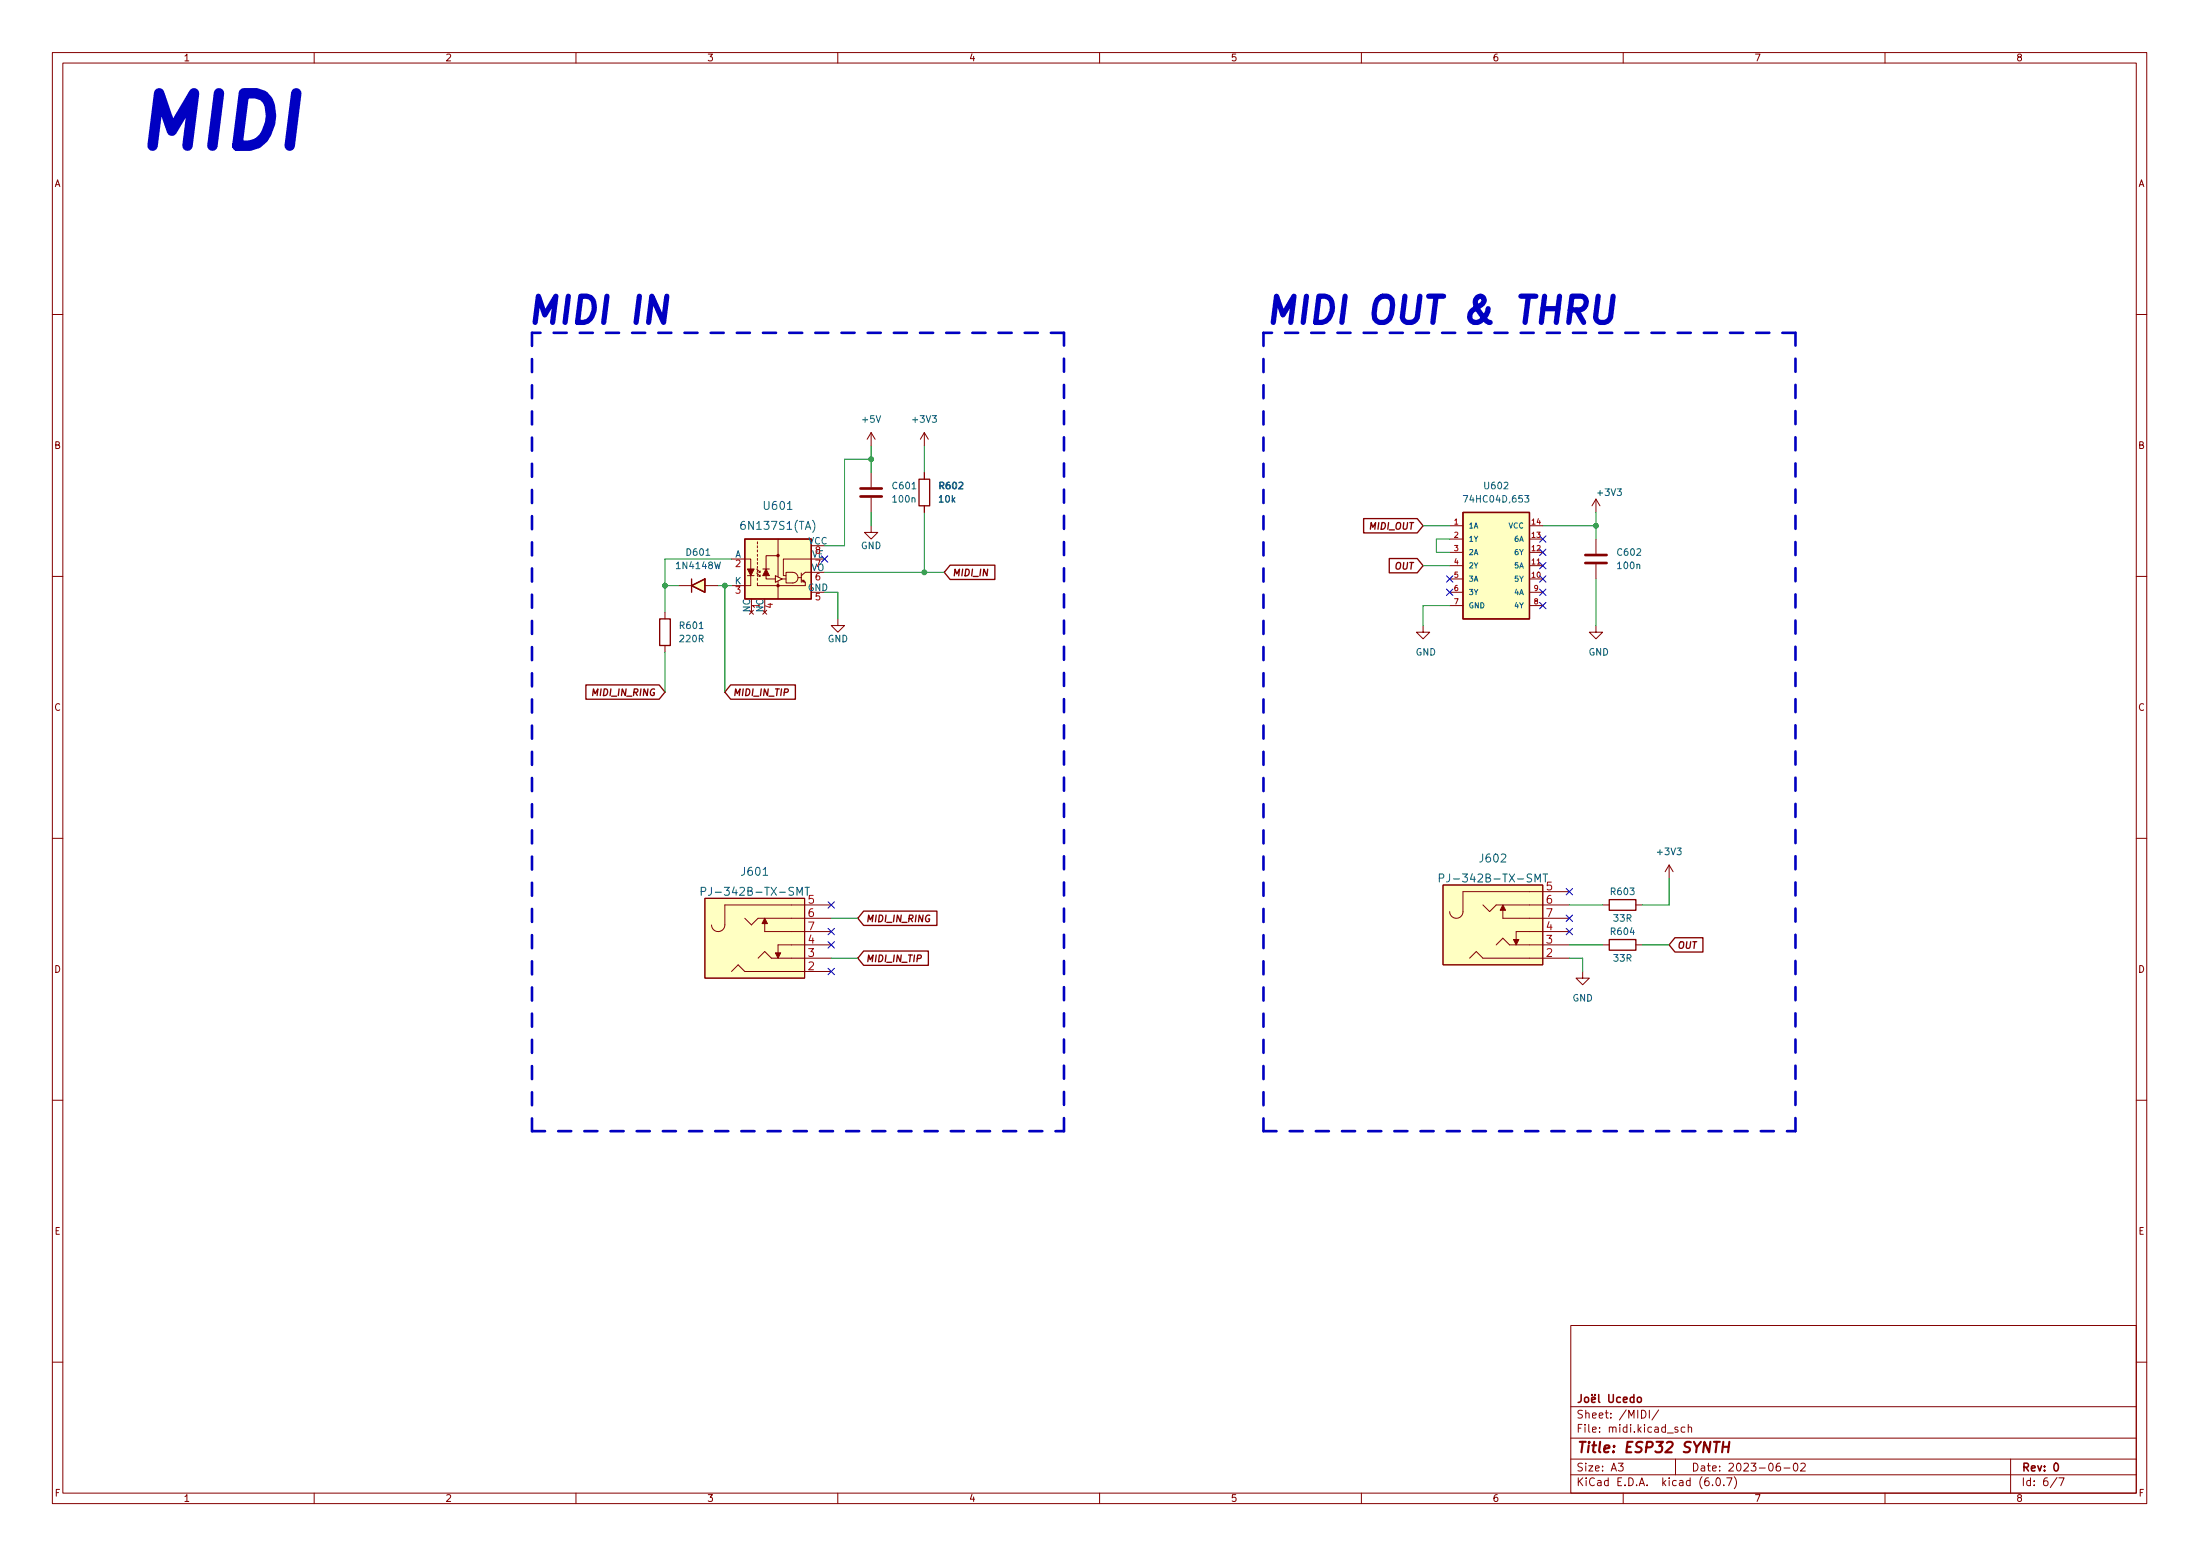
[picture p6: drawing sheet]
(kicad_sch (version 20211123) (generator eeschema)

 (paper "A3")

 (title_block
  (title "ESP32 SYNTH")
  (date "2023-06-02")
  (rev "0")
  (company "Joël Ucedo"))

 (lib_symbols
  (symbol "MY CAPACITOR LIBRARY:CC0603KRX7R9BB104" (pin_numbers hide) (pin_names (offset 0.254)) (in_bom yes) (on_board yes)
   (property "Reference" "C6" (id 0) (at -5.08 1.27 0) (effects (font (size 1.27 1.27)) (justify left)))
   (property "Value" "CC0603KRX7R9BB104" (id 1) (at -8.89 -1.27 0) (effects (font (size 1.27 1.27)) (justify left)))
   (property "Footprint" "" (id 2) (at 0.9652 -3.81 0) (effects (font (size 1.27 1.27)) hide))
   (property "Datasheet" "~" (id 3) (at 0 0 0) (effects (font (size 1.27 1.27)) hide))
   (symbol "CC0603KRX7R9BB104_0_1"
    (polyline (pts (xy -2.032 -0.762) (xy 2.032 -0.762)) (stroke (width 0.508) (type default) (color 0 0 0 0)) (fill (type none)))
    (polyline (pts (xy -2.032 0.762) (xy 2.032 0.762)) (stroke (width 0.508) (type default) (color 0 0 0 0)) (fill (type none))))
   (symbol "CC0603KRX7R9BB104_1_1"
    (pin passive line (at 0 3.81 270) (length 2.794) (name "~" (effects (font (size 1.27 1.27)))) (number "1" (effects (font (size 1.27 1.27)))))
    (pin passive line (at 0 -3.81 90) (length 2.794) (name "~" (effects (font (size 1.27 1.27)))) (number "2" (effects (font (size 1.27 1.27)))))))
  (symbol "MY DIODE LIBRARY:1N4148W" (pin_numbers hide) (pin_names (offset 1.016) hide) (in_bom yes) (on_board yes)
   (property "Reference" "D2" (id 0) (at 0 2.54 0) (effects (font (size 1.27 1.27))))
   (property "Value" "1N4148W" (id 1) (at 0 -2.54 0) (effects (font (size 1.27 1.27))))
   (property "Footprint" "Diode_SMD:D_SOD-123" (id 2) (at 0 -4.445 0) (effects (font (size 1.27 1.27)) hide))
   (property "Datasheet" "https://www.onsemi.com/pub/Collateral/MMSD914T1-D.PDF" (id 3) (at 3.81 -6.35 0) (effects (font (size 1.27 1.27)) hide))
   (symbol "1N4148W_0_1"
    (polyline (pts (xy -1.27 1.27) (xy -1.27 -1.27)) (stroke (width 0.254) (type default) (color 0 0 0 0)) (fill (type none)))
    (polyline (pts (xy 1.27 1.27) (xy 1.27 -1.27) (xy -1.27 0) (xy 1.27 1.27)) (stroke (width 0.254) (type default) (color 0 0 0 0)) (fill (type background))))
   (symbol "1N4148W_1_1"
    (pin passive line (at -3.81 0 0) (length 2.54) (name "K" (effects (font (size 1.27 1.27)))) (number "1" (effects (font (size 1.27 1.27)))))
    (pin passive line (at 3.81 0 180) (length 2.54) (name "A" (effects (font (size 1.27 1.27)))) (number "2" (effects (font (size 1.27 1.27)))))))
  (symbol "MY IC LIBRARY:74HC04D,653" (pin_names (offset 1.016)) (in_bom yes) (on_board yes)
   (property "Reference" "U4" (id 0) (at 0 15.24 0) (effects (font (size 1.27 1.27))))
   (property "Value" "74HC04D,653" (id 1) (at 0 12.7 0) (effects (font (size 1.27 1.27))))
   (property "Footprint" "SOIC127P600X175-14N" (id 2) (at 13.97 -13.97 0) (effects (font (size 1.27 1.27)) (justify bottom) hide))
   (property "Datasheet" "" (id 3) (at 0 3.81 0) (effects (font (size 1.27 1.27)) hide))
   (property "MPN" "74HC04D,653" (id 4) (at 7.62 11.43 0) (effects (font (size 1.27 1.27)) (justify bottom) hide))
   (property "OC_FARNELL" "-" (id 5) (at 0 0 0) (effects (font (size 1.27 1.27)) (justify bottom) hide))
   (property "OC_NEWARK" "78R6253" (id 6) (at 6.35 -11.43 0) (effects (font (size 1.27 1.27)) (justify bottom) hide))
   (property "SUPPLIER" "NXP" (id 7) (at 3.81 13.97 0) (effects (font (size 1.27 1.27)) (justify bottom) hide))
   (property "PACKAGE" "SOIC-14" (id 8) (at 6.35 -16.51 0) (effects (font (size 1.27 1.27)) (justify bottom) hide))
   (symbol "74HC04D,653_0_0"
    (rectangle (start -6.35 10.16) (end 6.35 -10.16) (stroke (width 0.254) (type default) (color 0 0 0 0)) (fill (type background)))
    (pin input line (at -8.89 7.62 0) (length 2.54) (name "1A" (effects (font (size 1.016 1.016)))) (number "1" (effects (font (size 1.016 1.016)))))
    (pin output line (at 8.89 -2.54 180) (length 2.54) (name "5Y" (effects (font (size 1.016 1.016)))) (number "10" (effects (font (size 1.016 1.016)))))
    (pin input line (at 8.89 0 180) (length 2.54) (name "5A" (effects (font (size 1.016 1.016)))) (number "11" (effects (font (size 1.016 1.016)))))
    (pin output line (at 8.89 2.54 180) (length 2.54) (name "6Y" (effects (font (size 1.016 1.016)))) (number "12" (effects (font (size 1.016 1.016)))))
    (pin input line (at 8.89 5.08 180) (length 2.54) (name "6A" (effects (font (size 1.016 1.016)))) (number "13" (effects (font (size 1.016 1.016)))))
    (pin power_in line (at 8.89 7.62 180) (length 2.54) (name "VCC" (effects (font (size 1.016 1.016)))) (number "14" (effects (font (size 1.016 1.016)))))
    (pin output line (at -8.89 5.08 0) (length 2.54) (name "1Y" (effects (font (size 1.016 1.016)))) (number "2" (effects (font (size 1.016 1.016)))))
    (pin input line (at -8.89 2.54 0) (length 2.54) (name "2A" (effects (font (size 1.016 1.016)))) (number "3" (effects (font (size 1.016 1.016)))))
    (pin output line (at -8.89 0 0) (length 2.54) (name "2Y" (effects (font (size 1.016 1.016)))) (number "4" (effects (font (size 1.016 1.016)))))
    (pin input line (at -8.89 -2.54 0) (length 2.54) (name "3A" (effects (font (size 1.016 1.016)))) (number "5" (effects (font (size 1.016 1.016)))))
    (pin output line (at -8.89 -5.08 0) (length 2.54) (name "3Y" (effects (font (size 1.016 1.016)))) (number "6" (effects (font (size 1.016 1.016)))))
    (pin passive line (at -8.89 -7.62 0) (length 2.54) (name "GND" (effects (font (size 1.016 1.016)))) (number "7" (effects (font (size 1.016 1.016)))))
    (pin output line (at 8.89 -7.62 180) (length 2.54) (name "4Y" (effects (font (size 1.016 1.016)))) (number "8" (effects (font (size 1.016 1.016)))))
    (pin input line (at 8.89 -5.08 180) (length 2.54) (name "4A" (effects (font (size 1.016 1.016)))) (number "9" (effects (font (size 1.016 1.016)))))))
  (symbol "MY OPTO IC LIBRARY:6N137S1(TA)" (pin_names (offset 0)) (in_bom yes) (on_board yes)
   (property "Reference" "U3" (id 0) (at 0 12.7 0) (effects (font (size 1.524 1.524))))
   (property "Value" "6N137S1(TA)" (id 1) (at 0 8.89 0) (effects (font (size 1.524 1.524))))
   (property "Footprint" "digikey-footprints:DIP-8_W7.62mm" (id 2) (at 10.16 3.81 0) (effects (font (size 1.524 1.524)) (justify left) hide))
   (property "Datasheet" "https://media.digikey.com/pdf/Data%20Sheets/Lite-On%20PDFs/6N137%20Series.pdf" (id 3) (at 5.08 7.62 0) (effects (font (size 1.524 1.524)) (justify left) hide))
   (property "Digi-Key_PN" "160-1791-ND" (id 4) (at 5.08 10.16 0) (effects (font (size 1.524 1.524)) (justify left) hide))
   (property "MPN" "6N137" (id 5) (at 5.08 12.7 0) (effects (font (size 1.524 1.524)) (justify left) hide))
   (property "Category" "Isolators" (id 6) (at 5.08 15.24 0) (effects (font (size 1.524 1.524)) (justify left) hide))
   (property "Family" "Optoisolators - Logic Output" (id 7) (at 5.08 17.78 0) (effects (font (size 1.524 1.524)) (justify left) hide))
   (property "DK_Datasheet_Link" "https://media.digikey.com/pdf/Data%20Sheets/Lite-On%20PDFs/6N137%20Series.pdf" (id 8) (at 5.08 20.32 0) (effects (font (size 1.524 1.524)) (justify left) hide))
   (property "DK_Detail_Page" "/product-detail/en/lite-on-inc/6N137/160-1791-ND/1969175" (id 9) (at 5.08 22.86 0) (effects (font (size 1.524 1.524)) (justify left) hide))
   (property "Description" "OPTOISO 5KV 1CH OPEN COLL 8DIP" (id 10) (at 5.08 25.4 0) (effects (font (size 1.524 1.524)) (justify left) hide))
   (property "Manufacturer" "Lite-On Inc." (id 11) (at 5.08 27.94 0) (effects (font (size 1.524 1.524)) (justify left) hide))
   (property "Status" "Active" (id 12) (at 5.08 30.48 0) (effects (font (size 1.524 1.524)) (justify left) hide))
   (symbol "6N137S1(TA)_0_1"
    (rectangle (start -6.35 6.35) (end 6.35 -5.08) (stroke (width 0.254) (type default) (color 0 0 0 0)) (fill (type background)))
    (polyline (pts (xy -5.842 -0.635) (xy -4.572 -0.635)) (stroke (width 0) (type default) (color 0 0 0 0)) (fill (type none)))
    (polyline (pts (xy -3.9421 5.0658) (xy -3.9421 4.6848)) (stroke (width 0) (type default) (color 0 0 0 0)) (fill (type none)))
    (polyline (pts (xy -3.9383 4.2804) (xy -3.9383 3.8994)) (stroke (width 0) (type default) (color 0 0 0 0)) (fill (type none)))
    (polyline (pts (xy -3.937 -1.143) (xy -3.937 -1.524)) (stroke (width 0) (type default) (color 0 0 0 0)) (fill (type none)))
    (polyline (pts (xy -3.937 -0.381) (xy -3.937 -0.762)) (stroke (width 0) (type default) (color 0 0 0 0)) (fill (type none)))
    (polyline (pts (xy -3.937 0.381) (xy -3.937 0)) (stroke (width 0) (type default) (color 0 0 0 0)) (fill (type none)))
    (polyline (pts (xy -3.937 1.143) (xy -3.937 0.762)) (stroke (width 0) (type default) (color 0 0 0 0)) (fill (type none)))
    (polyline (pts (xy -3.937 1.905) (xy -3.937 1.524)) (stroke (width 0) (type default) (color 0 0 0 0)) (fill (type none)))
    (polyline (pts (xy -3.937 2.667) (xy -3.937 2.286)) (stroke (width 0) (type default) (color 0 0 0 0)) (fill (type none)))
    (polyline (pts (xy -3.937 3.429) (xy -3.937 3.048)) (stroke (width 0) (type default) (color 0 0 0 0)) (fill (type none)))
    (polyline (pts (xy -3.9293 5.8148) (xy -3.9293 5.4338)) (stroke (width 0) (type default) (color 0 0 0 0)) (fill (type none)))
    (polyline (pts (xy -3.429 -0.762) (xy -3.683 -0.762)) (stroke (width 0) (type default) (color 0 0 0 0)) (fill (type none)))
    (polyline (pts (xy -3.429 0) (xy -3.683 0)) (stroke (width 0) (type default) (color 0 0 0 0)) (fill (type none)))
    (polyline (pts (xy -2.921 0.635) (xy -1.651 0.635)) (stroke (width 0) (type default) (color 0 0 0 0)) (fill (type none)))
    (polyline (pts (xy 0 -5.08) (xy 0 -2.54)) (stroke (width 0) (type default) (color 0 0 0 0)) (fill (type none)))
    (polyline (pts (xy 0 -2.54) (xy 0 -1.651)) (stroke (width 0) (type default) (color 0 0 0 0)) (fill (type none)))
    (polyline (pts (xy 0 6.35) (xy 0 -0.889)) (stroke (width 0) (type default) (color 0 0 0 0)) (fill (type none)))
    (polyline (pts (xy 1.524 -1.27) (xy 0.762 -1.27)) (stroke (width 0) (type default) (color 0 0 0 0)) (fill (type none)))
    (polyline (pts (xy 3.81 -1.016) (xy 4.445 -1.016)) (stroke (width 0) (type default) (color 0 0 0 0)) (fill (type none)))
    (polyline (pts (xy 4.445 -1.397) (xy 5.207 -1.905)) (stroke (width 0) (type default) (color 0 0 0 0)) (fill (type none)))
    (polyline (pts (xy 4.445 -0.635) (xy 5.207 0)) (stroke (width 0) (type default) (color 0 0 0 0)) (fill (type none)))
    (polyline (pts (xy 4.445 -0.127) (xy 4.445 -1.905)) (stroke (width 0) (type default) (color 0 0 0 0)) (fill (type none)))
    (polyline (pts (xy 5.207 -2.54) (xy 0 -2.54)) (stroke (width 0) (type default) (color 0 0 0 0)) (fill (type none)))
    (polyline (pts (xy 5.207 -1.905) (xy 5.207 -2.54)) (stroke (width 0) (type default) (color 0 0 0 0)) (fill (type none)))
    (polyline (pts (xy 6.35 0) (xy 5.207 0)) (stroke (width 0) (type default) (color 0 0 0 0)) (fill (type none)))
    (polyline (pts (xy -5.207 -0.635) (xy -5.207 -2.54) (xy -6.35 -2.54)) (stroke (width 0) (type default) (color 0 0 0 0)) (fill (type none)))
    (polyline (pts (xy -5.207 0.635) (xy -5.207 2.54) (xy -6.35 2.54)) (stroke (width 0) (type default) (color 0 0 0 0)) (fill (type none)))
    (polyline (pts (xy -4.064 -0.127) (xy -3.429 -0.762) (xy -3.429 -0.508)) (stroke (width 0) (type default) (color 0 0 0 0)) (fill (type none)))
    (polyline (pts (xy -4.064 0.635) (xy -3.429 0) (xy -3.429 0.254)) (stroke (width 0) (type default) (color 0 0 0 0)) (fill (type none)))
    (polyline (pts (xy -0.508 -1.27) (xy -2.286 -1.27) (xy -2.286 -0.635)) (stroke (width 0) (type default) (color 0 0 0 0)) (fill (type none)))
    (polyline (pts (xy 0 -2.54) (xy -3.937 -2.54) (xy -3.937 -2.032)) (stroke (width 0) (type default) (color 0 0 0 0)) (fill (type none)))
    (polyline (pts (xy 0 3.175) (xy -2.286 3.175) (xy -2.286 0.635)) (stroke (width 0) (type default) (color 0 0 0 0)) (fill (type none)))
    (polyline (pts (xy -5.842 0.635) (xy -4.572 0.635) (xy -5.207 -0.635) (xy -5.842 0.635)) (stroke (width 0) (type default) (color 0 0 0 0)) (fill (type outline)))
    (polyline (pts (xy -2.921 -0.635) (xy -1.651 -0.635) (xy -2.286 0.635) (xy -2.921 -0.635)) (stroke (width 0) (type default) (color 0 0 0 0)) (fill (type outline)))
    (polyline (pts (xy 0.762 -1.27) (xy -0.508 -0.635) (xy -0.508 -1.905) (xy 0.762 -1.27)) (stroke (width 0) (type default) (color 0 0 0 0)) (fill (type none)))
    (polyline (pts (xy 1.524 -0.635) (xy 1.016 -0.635) (xy 1.016 2.54) (xy 6.35 2.54)) (stroke (width 0) (type default) (color 0 0 0 0)) (fill (type none)))
    (polyline (pts (xy 2.794 0) (xy 1.524 0) (xy 1.524 -2.032) (xy 2.794 -2.032)) (stroke (width 0) (type default) (color 0 0 0 0)) (fill (type none)))
    (polyline (pts (xy 5.08 -1.8034) (xy 4.9022 -1.4732) (xy 4.699 -1.8288) (xy 5.1054 -1.8288)) (stroke (width 0) (type default) (color 0 0 0 0)) (fill (type outline)))
    (arc (start 2.794 -2.032) (mid 3.81 -1.016) (end 2.794 0) (stroke (width 0) (type default) (color 0 0 0 0)) (fill (type none))))
   (symbol "6N137S1(TA)_1_1"
    (circle (center 0 -2.54) (radius 0.2286) (stroke (width 0) (type default) (color 0 0 0 0)) (fill (type outline)))
    (circle (center 0 3.2004) (radius 0.2286) (stroke (width 0) (type default) (color 0 0 0 0)) (fill (type outline)))
    (pin no_connect line (at -5.08 -7.62 90) (length 2.54) (name "NC" (effects (font (size 1.27 1.27)))) (number "1" (effects (font (size 1.27 1.27)))))
    (pin passive line (at -8.89 2.54 0) (length 2.54) (name "A" (effects (font (size 1.27 1.27)))) (number "2" (effects (font (size 1.27 1.27)))))
    (pin passive line (at -8.89 -2.54 0) (length 2.54) (name "K" (effects (font (size 1.27 1.27)))) (number "3" (effects (font (size 1.27 1.27)))))
    (pin no_connect line (at -2.54 -7.62 90) (length 2.54) (name "NC" (effects (font (size 1.27 1.27)))) (number "4" (effects (font (size 1.27 1.27)))))
    (pin power_in line (at 8.89 -3.81 180) (length 2.54) (name "GND" (effects (font (size 1.27 1.27)))) (number "5" (effects (font (size 1.27 1.27)))))
    (pin output line (at 8.89 0 180) (length 2.54) (name "VO" (effects (font (size 1.27 1.27)))) (number "6" (effects (font (size 1.27 1.27)))))
    (pin input line (at 8.89 2.54 180) (length 2.54) (name "VE" (effects (font (size 1.27 1.27)))) (number "7" (effects (font (size 1.27 1.27)))))
    (pin power_in line (at 8.89 5.08 180) (length 2.54) (name "VCC" (effects (font (size 1.27 1.27)))) (number "8" (effects (font (size 1.27 1.27)))))))
  (symbol "MY RESISTOR LIBRARY:0603WAF1002T5E" (pin_numbers hide) (pin_names (offset 0)) (in_bom yes) (on_board yes)
   (property "Reference" "R" (id 0) (at 2.032 0 90) (effects (font (size 1.27 1.27))))
   (property "Value" "0603WAF1002T5E" (id 1) (at 0 0 90) (effects (font (size 1.27 1.27))))
   (property "Footprint" "" (id 2) (at -1.778 0 90) (effects (font (size 1.27 1.27)) hide))
   (property "Datasheet" "~" (id 3) (at 0 0 0) (effects (font (size 1.27 1.27)) hide))
   (symbol "0603WAF1002T5E_0_1"
    (rectangle (start -1.016 -2.54) (end 1.016 2.54) (stroke (width 0.254) (type default) (color 0 0 0 0)) (fill (type none))))
   (symbol "0603WAF1002T5E_1_1"
    (pin passive line (at 0 3.81 270) (length 1.27) (name "~" (effects (font (size 1.27 1.27)))) (number "1" (effects (font (size 1.27 1.27)))))
    (pin passive line (at 0 -3.81 90) (length 1.27) (name "~" (effects (font (size 1.27 1.27)))) (number "2" (effects (font (size 1.27 1.27)))))))
  (symbol "MY RESISTOR LIBRARY:0603WAF2200T5E" (pin_numbers hide) (pin_names (offset 0)) (in_bom yes) (on_board yes)
   (property "Reference" "R" (id 0) (at 2.032 0 90) (effects (font (size 1.27 1.27))))
   (property "Value" "0603WAF2200T5E" (id 1) (at 0 0 90) (effects (font (size 1.27 1.27))))
   (property "Footprint" "" (id 2) (at -1.778 0 90) (effects (font (size 1.27 1.27)) hide))
   (property "Datasheet" "~" (id 3) (at 0 0 0) (effects (font (size 1.27 1.27)) hide))
   (symbol "0603WAF2200T5E_0_1"
    (rectangle (start -1.016 -2.54) (end 1.016 2.54) (stroke (width 0.254) (type default) (color 0 0 0 0)) (fill (type none))))
   (symbol "0603WAF2200T5E_1_1"
    (pin passive line (at 0 3.81 270) (length 1.27) (name "~" (effects (font (size 1.27 1.27)))) (number "1" (effects (font (size 1.27 1.27)))))
    (pin passive line (at 0 -3.81 90) (length 1.27) (name "~" (effects (font (size 1.27 1.27)))) (number "2" (effects (font (size 1.27 1.27)))))))
  (symbol "MY RESISTOR LIBRARY:0603WAF330JT5E" (pin_numbers hide) (pin_names (offset 0)) (in_bom yes) (on_board yes)
   (property "Reference" "R" (id 0) (at 2.032 0 90) (effects (font (size 1.27 1.27))))
   (property "Value" "0603WAF330JT5E" (id 1) (at 0 0 90) (effects (font (size 1.27 1.27))))
   (property "Footprint" "" (id 2) (at -1.778 0 90) (effects (font (size 1.27 1.27)) hide))
   (property "Datasheet" "~" (id 3) (at 0 0 0) (effects (font (size 1.27 1.27)) hide))
   (symbol "0603WAF330JT5E_0_1"
    (rectangle (start -1.016 -2.54) (end 1.016 2.54) (stroke (width 0.254) (type default) (color 0 0 0 0)) (fill (type none))))
   (symbol "0603WAF330JT5E_1_1"
    (pin passive line (at 0 3.81 270) (length 1.27) (name "~" (effects (font (size 1.27 1.27)))) (number "1" (effects (font (size 1.27 1.27)))))
    (pin passive line (at 0 -3.81 90) (length 1.27) (name "~" (effects (font (size 1.27 1.27)))) (number "2" (effects (font (size 1.27 1.27)))))))
  (symbol "PJ-342B-TX-SMT_1" (pin_names (offset -0.254) hide) (in_bom yes) (on_board yes)
   (property "Reference" "J" (id 0) (at -9.525 13.97 0) (effects (font (size 1.524 1.524))))
   (property "Value" "PJ-342B-TX-SMT_1" (id 1) (at -9.525 11.43 0) (effects (font (size 1.524 1.524))))
   (property "Footprint" "PJ-342B-TX-SMT_XKB" (id 2) (at -5.08 10.16 0) (effects (font (size 1.524 1.524)) hide))
   (property "Datasheet" "" (id 3) (at 13.97 6.35 0) (effects (font (size 1.524 1.524))))
   (symbol "PJ-342B-TX-SMT_1_0_1"
    (rectangle (start 8.89 -7.62) (end -10.16 7.62) (stroke (width 0) (type default) (color 0 0 0 0)) (fill (type background))))
   (symbol "PJ-342B-TX-SMT_1_1_1"
    (arc (start -8.89 2.54) (mid -7.62 1.27) (end -6.35 2.54) (stroke (width 0.127) (type default) (color 0 0 0 0)) (fill (type none)))
    (polyline (pts (xy -6.35 6.35) (xy -6.35 2.54)) (stroke (width 0.127) (type default) (color 0 0 0 0)) (fill (type none)))
    (polyline (pts (xy -3.81 -5.08) (xy -5.08 -6.35)) (stroke (width 0.127) (type default) (color 0 0 0 0)) (fill (type none)))
    (polyline (pts (xy -2.54 -6.35) (xy -3.81 -5.08)) (stroke (width 0.127) (type default) (color 0 0 0 0)) (fill (type none)))
    (polyline (pts (xy -1.27 2.54) (xy -2.54 3.81)) (stroke (width 0.127) (type default) (color 0 0 0 0)) (fill (type none)))
    (polyline (pts (xy 0 3.81) (xy -1.27 2.54)) (stroke (width 0.127) (type default) (color 0 0 0 0)) (fill (type none)))
    (polyline (pts (xy 1.27 -2.54) (xy 0 -3.81)) (stroke (width 0.127) (type default) (color 0 0 0 0)) (fill (type none)))
    (polyline (pts (xy 1.27 1.27) (xy 6.35 1.27)) (stroke (width 0.127) (type default) (color 0 0 0 0)) (fill (type none)))
    (polyline (pts (xy 1.27 2.794) (xy 1.27 1.27)) (stroke (width 0.127) (type default) (color 0 0 0 0)) (fill (type none)))
    (polyline (pts (xy 2.54 -3.81) (xy 1.27 -2.54)) (stroke (width 0.127) (type default) (color 0 0 0 0)) (fill (type none)))
    (polyline (pts (xy 3.81 -2.794) (xy 3.81 -1.27)) (stroke (width 0.127) (type default) (color 0 0 0 0)) (fill (type none)))
    (polyline (pts (xy 3.81 -1.27) (xy 6.35 -1.27)) (stroke (width 0.127) (type default) (color 0 0 0 0)) (fill (type none)))
    (polyline (pts (xy 6.35 -6.35) (xy -2.54 -6.35)) (stroke (width 0.127) (type default) (color 0 0 0 0)) (fill (type none)))
    (polyline (pts (xy 6.35 -3.81) (xy 2.54 -3.81)) (stroke (width 0.127) (type default) (color 0 0 0 0)) (fill (type none)))
    (polyline (pts (xy 6.35 3.81) (xy 0 3.81)) (stroke (width 0.127) (type default) (color 0 0 0 0)) (fill (type none)))
    (polyline (pts (xy 6.35 6.35) (xy -6.35 6.35)) (stroke (width 0.127) (type default) (color 0 0 0 0)) (fill (type none)))
    (polyline (pts (xy 1.27 3.81) (xy 0.762 2.794) (xy 1.778 2.794) (xy 1.27 3.81)) (stroke (width 0) (type default) (color 0 0 0 0)) (fill (type outline)))
    (polyline (pts (xy 3.81 -3.81) (xy 4.318 -2.794) (xy 3.302 -2.794) (xy 3.81 -3.81)) (stroke (width 0) (type default) (color 0 0 0 0)) (fill (type outline)))
    (pin passive line (at 13.97 -6.35 180) (length 7.62) (name "2" (effects (font (size 1.4986 1.4986)))) (number "2" (effects (font (size 1.4986 1.4986)))))
    (pin passive line (at 13.97 -3.81 180) (length 7.62) (name "3" (effects (font (size 1.4986 1.4986)))) (number "3" (effects (font (size 1.4986 1.4986)))))
    (pin passive line (at 13.97 -1.27 180) (length 7.62) (name "4" (effects (font (size 1.4986 1.4986)))) (number "4" (effects (font (size 1.4986 1.4986)))))
    (pin passive line (at 13.97 6.35 180) (length 7.62) (name "5" (effects (font (size 1.4986 1.4986)))) (number "5" (effects (font (size 1.4986 1.4986)))))
    (pin passive line (at 13.97 3.81 180) (length 7.62) (name "6" (effects (font (size 1.4986 1.4986)))) (number "6" (effects (font (size 1.4986 1.4986)))))
    (pin passive line (at 13.97 1.27 180) (length 7.62) (name "7" (effects (font (size 1.4986 1.4986)))) (number "7" (effects (font (size 1.4986 1.4986)))))))
  (symbol "power:+3V3" (power) (pin_names (offset 0)) (in_bom yes) (on_board yes)
   (property "Reference" "#PWR" (id 0) (at 0 -3.81 0) (effects (font (size 1.27 1.27)) hide))
   (property "Value" "+3V3" (id 1) (at 0 3.556 0) (effects (font (size 1.27 1.27))))
   (property "Footprint" "" (id 2) (at 0 0 0) (effects (font (size 1.27 1.27)) hide))
   (property "Datasheet" "" (id 3) (at 0 0 0) (effects (font (size 1.27 1.27)) hide))
   (symbol "+3V3_0_1"
    (polyline (pts (xy -0.762 1.27) (xy 0 2.54)) (stroke (width 0) (type default) (color 0 0 0 0)) (fill (type none)))
    (polyline (pts (xy 0 0) (xy 0 2.54)) (stroke (width 0) (type default) (color 0 0 0 0)) (fill (type none)))
    (polyline (pts (xy 0 2.54) (xy 0.762 1.27)) (stroke (width 0) (type default) (color 0 0 0 0)) (fill (type none))))
   (symbol "+3V3_1_1"
    (pin power_in line (at 0 0 90) (length 0) hide (name "+3V3" (effects (font (size 1.27 1.27)))) (number "1" (effects (font (size 1.27 1.27)))))))
  (symbol "power:+5V" (power) (pin_names (offset 0)) (in_bom yes) (on_board yes)
   (property "Reference" "#PWR" (id 0) (at 0 -3.81 0) (effects (font (size 1.27 1.27)) hide))
   (property "Value" "+5V" (id 1) (at 0 3.556 0) (effects (font (size 1.27 1.27))))
   (property "Footprint" "" (id 2) (at 0 0 0) (effects (font (size 1.27 1.27)) hide))
   (property "Datasheet" "" (id 3) (at 0 0 0) (effects (font (size 1.27 1.27)) hide))
   (symbol "+5V_0_1"
    (polyline (pts (xy -0.762 1.27) (xy 0 2.54)) (stroke (width 0) (type default) (color 0 0 0 0)) (fill (type none)))
    (polyline (pts (xy 0 0) (xy 0 2.54)) (stroke (width 0) (type default) (color 0 0 0 0)) (fill (type none)))
    (polyline (pts (xy 0 2.54) (xy 0.762 1.27)) (stroke (width 0) (type default) (color 0 0 0 0)) (fill (type none))))
   (symbol "+5V_1_1"
    (pin power_in line (at 0 0 90) (length 0) hide (name "+5V" (effects (font (size 1.27 1.27)))) (number "1" (effects (font (size 1.27 1.27)))))))
  (symbol "power:GND" (power) (pin_names (offset 0)) (in_bom yes) (on_board yes)
   (property "Reference" "#PWR" (id 0) (at 0 -6.35 0) (effects (font (size 1.27 1.27)) hide))
   (property "Value" "GND" (id 1) (at 0 -3.81 0) (effects (font (size 1.27 1.27))))
   (property "Footprint" "" (id 2) (at 0 0 0) (effects (font (size 1.27 1.27)) hide))
   (property "Datasheet" "" (id 3) (at 0 0 0) (effects (font (size 1.27 1.27)) hide))
   (symbol "GND_0_1"
    (polyline (pts (xy 0 0) (xy 0 -1.27) (xy 1.27 -1.27) (xy 0 -2.54) (xy -1.27 -1.27) (xy 0 -1.27)) (stroke (width 0) (type default) (color 0 0 0 0)) (fill (type none))))
   (symbol "GND_1_1"
    (pin power_in line (at 0 0 270) (length 0) hide (name "GND" (effects (font (size 1.27 1.27)))) (number "1" (effects (font (size 1.27 1.27))))))))

 (junction (at 166.37 87.63) (diameter 0) (color 0 0 0 0))
 (junction (at 127 111.76) (diameter 0) (color 0 0 0 0))
 (junction (at 176.53 109.22) (diameter 0) (color 0 0 0 0))
 (junction (at 138.43 111.76) (diameter 0) (color 0 0 0 0))
 (junction (at 304.8 100.33) (diameter 0) (color 0 0 0 0))

 (no_connect (at 158.75 185.42))
 (no_connect (at 157.48 106.68))
 (no_connect (at 294.64 105.41))
 (no_connect (at 294.64 102.87))
 (no_connect (at 294.64 107.95))
 (no_connect (at 294.64 110.49))
 (no_connect (at 276.86 110.49))
 (no_connect (at 299.72 170.18))
 (no_connect (at 276.86 113.03))
 (no_connect (at 299.72 177.8))
 (no_connect (at 299.72 175.26))
 (no_connect (at 158.75 177.8))
 (no_connect (at 158.75 180.34))
 (no_connect (at 158.75 172.72))
 (no_connect (at 294.64 115.57))
 (no_connect (at 294.64 113.03))

 (wire (pts (xy 138.43 111.76) (xy 139.7 111.76)) (stroke (width 0) (type default) (color 0 0 0 0)))
 (wire (pts (xy 271.78 119.38) (xy 271.78 115.57)) (stroke (width 0) (type default) (color 0 0 0 0)))
 (wire (pts (xy 158.75 175.26) (xy 163.83 175.26)) (stroke (width 0) (type default) (color 0 0 0 0)))
 (wire (pts (xy 276.86 105.41) (xy 274.32 105.41)) (stroke (width 0) (type default) (color 0 0 0 0)))
 (polyline (pts (xy 342.9 63.5) (xy 241.3 63.5)) (stroke (width 0.5) (type default) (color 0 0 0 0)))

 (wire (pts (xy 299.72 172.72) (xy 306.07 172.72)) (stroke (width 0) (type default) (color 0 0 0 0)))
 (polyline (pts (xy 241.3 63.5) (xy 241.3 215.9)) (stroke (width 0.5) (type default) (color 0 0 0 0)))

 (wire (pts (xy 138.43 132.08) (xy 138.43 111.76)) (stroke (width 0) (type default) (color 0 0 0 0)))
 (wire (pts (xy 304.8 100.33) (xy 304.8 102.87)) (stroke (width 0) (type default) (color 0 0 0 0)))
 (wire (pts (xy 166.37 85.09) (xy 166.37 87.63)) (stroke (width 0) (type default) (color 0 0 0 0)))
 (wire (pts (xy 271.78 115.57) (xy 276.86 115.57)) (stroke (width 0) (type default) (color 0 0 0 0)))
 (wire (pts (xy 304.8 97.79) (xy 304.8 100.33)) (stroke (width 0) (type default) (color 0 0 0 0)))
 (wire (pts (xy 313.69 172.72) (xy 318.77 172.72)) (stroke (width 0) (type default) (color 0 0 0 0)))
 (wire (pts (xy 274.32 102.87) (xy 276.86 102.87)) (stroke (width 0) (type default) (color 0 0 0 0)))
 (wire (pts (xy 271.78 107.95) (xy 276.86 107.95)) (stroke (width 0) (type default) (color 0 0 0 0)))
 (wire (pts (xy 129.54 111.76) (xy 127 111.76)) (stroke (width 0) (type default) (color 0 0 0 0)))
 (wire (pts (xy 127 111.76) (xy 127 116.84)) (stroke (width 0) (type default) (color 0 0 0 0)))
 (wire (pts (xy 157.48 104.14) (xy 161.29 104.14)) (stroke (width 0) (type default) (color 0 0 0 0)))
 (polyline (pts (xy 101.6 63.5) (xy 101.6 215.9)) (stroke (width 0.5) (type default) (color 0 0 0 0)))

 (wire (pts (xy 157.48 113.03) (xy 160.02 113.03)) (stroke (width 0) (type default) (color 0 0 0 0)))
 (wire (pts (xy 127 124.46) (xy 127 132.08)) (stroke (width 0) (type default) (color 0 0 0 0)))
 (wire (pts (xy 299.72 180.34) (xy 306.07 180.34)) (stroke (width 0) (type default) (color 0 0 0 0)))
 (wire (pts (xy 166.37 87.63) (xy 166.37 90.17)) (stroke (width 0) (type default) (color 0 0 0 0)))
 (polyline (pts (xy 203.2 63.5) (xy 101.6 63.5)) (stroke (width 0.5) (type default) (color 0 0 0 0)))
 (polyline (pts (xy 203.2 215.9) (xy 203.2 63.5)) (stroke (width 0.5) (type default) (color 0 0 0 0)))

 (wire (pts (xy 166.37 97.79) (xy 166.37 100.33)) (stroke (width 0) (type default) (color 0 0 0 0)))
 (wire (pts (xy 176.53 97.79) (xy 176.53 109.22)) (stroke (width 0) (type default) (color 0 0 0 0)))
 (wire (pts (xy 176.53 109.22) (xy 180.34 109.22)) (stroke (width 0) (type default) (color 0 0 0 0)))
 (polyline (pts (xy 101.6 215.9) (xy 203.2 215.9)) (stroke (width 0.5) (type default) (color 0 0 0 0)))

 (wire (pts (xy 160.02 113.03) (xy 160.02 118.11)) (stroke (width 0) (type default) (color 0 0 0 0)))
 (polyline (pts (xy 241.3 215.9) (xy 342.9 215.9)) (stroke (width 0.5) (type default) (color 0 0 0 0)))

 (wire (pts (xy 302.26 185.42) (xy 302.26 182.88)) (stroke (width 0) (type default) (color 0 0 0 0)))
 (wire (pts (xy 302.26 182.88) (xy 299.72 182.88)) (stroke (width 0) (type default) (color 0 0 0 0)))
 (wire (pts (xy 161.29 87.63) (xy 166.37 87.63)) (stroke (width 0) (type default) (color 0 0 0 0)))
 (wire (pts (xy 294.64 100.33) (xy 304.8 100.33)) (stroke (width 0) (type default) (color 0 0 0 0)))
 (wire (pts (xy 313.69 180.34) (xy 318.77 180.34)) (stroke (width 0) (type default) (color 0 0 0 0)))
 (wire (pts (xy 304.8 110.49) (xy 304.8 119.38)) (stroke (width 0) (type default) (color 0 0 0 0)))
 (wire (pts (xy 274.32 105.41) (xy 274.32 102.87)) (stroke (width 0) (type default) (color 0 0 0 0)))
 (wire (pts (xy 127 106.68) (xy 139.7 106.68)) (stroke (width 0) (type default) (color 0 0 0 0)))
 (wire (pts (xy 158.75 182.88) (xy 163.83 182.88)) (stroke (width 0) (type default) (color 0 0 0 0)))
 (polyline (pts (xy 342.9 215.9) (xy 342.9 63.5)) (stroke (width 0.5) (type default) (color 0 0 0 0)))

 (wire (pts (xy 271.78 100.33) (xy 276.86 100.33)) (stroke (width 0) (type default) (color 0 0 0 0)))
 (wire (pts (xy 176.53 85.09) (xy 176.53 90.17)) (stroke (width 0) (type default) (color 0 0 0 0)))
 (wire (pts (xy 137.16 111.76) (xy 138.43 111.76)) (stroke (width 0) (type default) (color 0 0 0 0)))
 (wire (pts (xy 157.48 109.22) (xy 176.53 109.22)) (stroke (width 0) (type default) (color 0 0 0 0)))
 (wire (pts (xy 127 111.76) (xy 127 106.68)) (stroke (width 0) (type default) (color 0 0 0 0)))
 (wire (pts (xy 318.77 167.64) (xy 318.77 172.72)) (stroke (width 0) (type default) (color 0 0 0 0)))
 (wire (pts (xy 161.29 87.63) (xy 161.29 104.14)) (stroke (width 0) (type default) (color 0 0 0 0)))

 (text "MIDI OUT & THRU" (at 241.3 63.5 0) (effects (font (size 5 5) bold italic) (justify left bottom)))
 (text "MIDI IN" (at 100.33 63.5 0) (effects (font (size 5 5) bold italic) (justify left bottom)))
 (text "MIDI" (at 25.4 31.75 0) (effects (font (size 10 10) bold italic) (justify left bottom)))

 (global_label "MIDI_IN" (shape input) (at 180.34 109.22 0) (fields_autoplaced) (effects (font (size 1.27 1.27) bold italic) (justify left))
  (property "Intersheet References" "${INTERSHEET_REFS}" (id 0) (at 190.0329 109.093 0) (effects (font (size 1.27 1.27) bold italic) (justify left) hide)))
 (global_label "OUT" (shape input) (at 271.78 107.95 180) (fields_autoplaced) (effects (font (size 1.27 1.27) (thickness 0.254) bold italic) (justify right))
  (property "Intersheet References" "${INTERSHEET_REFS}" (id 0) (at 265.2923 108.077 0) (effects (font (size 1.27 1.27) (thickness 0.254) bold italic) (justify right) hide)))
 (global_label "OUT" (shape input) (at 318.77 180.34 0) (fields_autoplaced) (effects (font (size 1.27 1.27) bold italic) (justify left))
  (property "Intersheet References" "${INTERSHEET_REFS}" (id 0) (at 325.2577 180.213 0) (effects (font (size 1.27 1.27) bold italic) (justify left) hide)))
 (global_label "MIDI_OUT" (shape input) (at 271.78 100.33 180) (fields_autoplaced) (effects (font (size 1.27 1.27) (thickness 0.254) bold italic) (justify right))
  (property "Intersheet References" "${INTERSHEET_REFS}" (id 0) (at 260.3938 100.457 0) (effects (font (size 1.27 1.27) (thickness 0.254) bold italic) (justify right) hide)))
 (global_label "MIDI_IN_RING" (shape input) (at 163.83 175.26 0) (fields_autoplaced) (effects (font (size 1.27 1.27) bold italic) (justify left))
  (property "Intersheet References" "${INTERSHEET_REFS}" (id 0) (at 178.9658 175.387 0) (effects (font (size 1.27 1.27) bold italic) (justify left) hide)))
 (global_label "MIDI_IN_TIP" (shape input) (at 163.83 182.88 0) (fields_autoplaced) (effects (font (size 1.27 1.27) bold italic) (justify left))
  (property "Intersheet References" "${INTERSHEET_REFS}" (id 0) (at 177.3329 182.753 0) (effects (font (size 1.27 1.27) bold italic) (justify left) hide)))
 (global_label "MIDI_IN_TIP" (shape input) (at 138.43 132.08 0) (fields_autoplaced) (effects (font (size 1.27 1.27) (thickness 0.254) bold italic) (justify left))
  (property "Intersheet References" "${INTERSHEET_REFS}" (id 0) (at 151.9329 131.953 0) (effects (font (size 1.27 1.27) (thickness 0.254) bold italic) (justify left) hide)))
 (global_label "MIDI_IN_RING" (shape input) (at 127 132.08 180) (fields_autoplaced) (effects (font (size 1.27 1.27) bold italic) (justify right))
  (property "Intersheet References" "${INTERSHEET_REFS}" (id 0) (at 111.8642 132.207 0) (effects (font (size 1.27 1.27) bold italic) (justify right) hide)))

 (symbol (lib_id "MY OPTO IC LIBRARY:6N137S1(TA)") (at 148.59 109.22 0) (unit 1) (in_bom yes) (on_board yes) (fields_autoplaced)
  (property "Reference" "U601" (id 0) (at 148.59 96.52 0) (effects (font (size 1.524 1.524))))
  (property "Value" "6N137S1(TA)" (id 1) (at 148.59 100.33 0) (effects (font (size 1.524 1.524))))
  (property "Footprint" "MY OPTO IC LIBRARY:6N137S1_TA_SMD-8P" (id 2) (at 158.75 105.41 0) (effects (font (size 1.524 1.524)) (justify left) hide))
  (property "Datasheet" "https://media.digikey.com/pdf/Data%20Sheets/Lite-On%20PDFs/6N137%20Series.pdf" (id 3) (at 153.67 101.6 0) (effects (font (size 1.524 1.524)) (justify left) hide))
  (property "Digi-Key_PN" "160-1791-ND" (id 4) (at 153.67 99.06 0) (effects (font (size 1.524 1.524)) (justify left) hide))
  (property "MPN" "6N137" (id 5) (at 153.67 96.52 0) (effects (font (size 1.524 1.524)) (justify left) hide))
  (property "Category" "Isolators" (id 6) (at 153.67 93.98 0) (effects (font (size 1.524 1.524)) (justify left) hide))
  (property "Family" "Optoisolators - Logic Output" (id 7) (at 153.67 91.44 0) (effects (font (size 1.524 1.524)) (justify left) hide))
  (property "DK_Datasheet_Link" "https://media.digikey.com/pdf/Data%20Sheets/Lite-On%20PDFs/6N137%20Series.pdf" (id 8) (at 153.67 88.9 0) (effects (font (size 1.524 1.524)) (justify left) hide))
  (property "DK_Detail_Page" "/product-detail/en/lite-on-inc/6N137/160-1791-ND/1969175" (id 9) (at 153.67 86.36 0) (effects (font (size 1.524 1.524)) (justify left) hide))
  (property "Description" "OPTOISO 5KV 1CH OPEN COLL 8DIP" (id 10) (at 153.67 83.82 0) (effects (font (size 1.524 1.524)) (justify left) hide))
  (property "Manufacturer" "Lite-On Inc." (id 11) (at 153.67 81.28 0) (effects (font (size 1.524 1.524)) (justify left) hide))
  (property "Status" "Active" (id 12) (at 153.67 78.74 0) (effects (font (size 1.524 1.524)) (justify left) hide)) (pin "1") (pin "2") (pin "3") (pin "4") (pin "5") (pin "6") (pin "7") (pin "8"))

 (symbol (lib_id "power:GND") (at 271.78 119.38 0) (unit 1) (in_bom yes) (on_board yes)
  (property "Reference" "#PWR0149" (id 0) (at 271.78 125.73 0) (effects (font (size 1.27 1.27)) hide))
  (property "Value" "GND" (id 1) (at 274.32 124.46 0) (effects (font (size 1.27 1.27)) (justify right)))
  (property "Footprint" "" (id 2) (at 271.78 119.38 0) (effects (font (size 1.27 1.27)) hide))
  (property "Datasheet" "" (id 3) (at 271.78 119.38 0) (effects (font (size 1.27 1.27)) hide)) (pin "1"))

 (symbol (lib_id "power:GND") (at 304.8 119.38 0) (unit 1) (in_bom yes) (on_board yes)
  (property "Reference" "#PWR0148" (id 0) (at 304.8 125.73 0) (effects (font (size 1.27 1.27)) hide))
  (property "Value" "GND" (id 1) (at 307.34 124.46 0) (effects (font (size 1.27 1.27)) (justify right)))
  (property "Footprint" "" (id 2) (at 304.8 119.38 0) (effects (font (size 1.27 1.27)) hide))
  (property "Datasheet" "" (id 3) (at 304.8 119.38 0) (effects (font (size 1.27 1.27)) hide)) (pin "1"))

 (symbol (lib_id "power:+3V3") (at 304.8 97.79 0) (unit 1) (in_bom yes) (on_board yes)
  (property "Reference" "#PWR0147" (id 0) (at 304.8 101.6 0) (effects (font (size 1.27 1.27)) hide))
  (property "Value" "+3V3" (id 1) (at 307.34 93.98 0))
  (property "Footprint" "" (id 2) (at 304.8 97.79 0) (effects (font (size 1.27 1.27)) hide))
  (property "Datasheet" "" (id 3) (at 304.8 97.79 0) (effects (font (size 1.27 1.27)) hide)) (pin "1"))

 (symbol (lib_id "MY CAPACITOR LIBRARY:CC0603KRX7R9BB104") (at 166.37 93.98 0) (unit 1) (in_bom yes) (on_board yes) (fields_autoplaced)
  (property "Reference" "C601" (id 0) (at 170.18 92.7099 0) (effects (font (size 1.27 1.27)) (justify left)))
  (property "Value" "100n" (id 1) (at 170.18 95.2499 0) (effects (font (size 1.27 1.27)) (justify left)))
  (property "Footprint" "MY CAPACITOR LIBRARY:CC0603KRX7R9BB104_0603" (id 2) (at 167.3352 97.79 0) (effects (font (size 1.27 1.27)) hide))
  (property "Datasheet" "~" (id 3) (at 166.37 93.98 0) (effects (font (size 1.27 1.27)) hide)) (pin "1") (pin "2"))

 (symbol (lib_id "power:GND") (at 302.26 185.42 0) (unit 1) (in_bom yes) (on_board yes) (fields_autoplaced)
  (property "Reference" "#PWR0601" (id 0) (at 302.26 191.77 0) (effects (font (size 1.27 1.27)) hide))
  (property "Value" "GND" (id 1) (at 302.26 190.5 0))
  (property "Footprint" "" (id 2) (at 302.26 185.42 0) (effects (font (size 1.27 1.27)) hide))
  (property "Datasheet" "" (id 3) (at 302.26 185.42 0) (effects (font (size 1.27 1.27)) hide)) (pin "1"))

 (symbol (lib_id "MY IC LIBRARY:74HC04D,653") (at 285.75 107.95 0) (unit 1) (in_bom yes) (on_board yes) (fields_autoplaced)
  (property "Reference" "U602" (id 0) (at 285.75 92.71 0))
  (property "Value" "74HC04D,653" (id 1) (at 285.75 95.25 0))
  (property "Footprint" "MY IC LIBRARY:74HC04D_653_SOIC-14" (id 2) (at 299.72 121.92 0) (effects (font (size 1.27 1.27)) (justify bottom) hide))
  (property "Datasheet" "" (id 3) (at 285.75 104.14 0) (effects (font (size 1.27 1.27)) hide))
  (property "MPN" "74HC04D,653" (id 4) (at 293.37 96.52 0) (effects (font (size 1.27 1.27)) (justify bottom) hide))
  (property "OC_FARNELL" "-" (id 5) (at 285.75 107.95 0) (effects (font (size 1.27 1.27)) (justify bottom) hide))
  (property "OC_NEWARK" "78R6253" (id 6) (at 292.1 119.38 0) (effects (font (size 1.27 1.27)) (justify bottom) hide))
  (property "SUPPLIER" "NXP" (id 7) (at 289.56 93.98 0) (effects (font (size 1.27 1.27)) (justify bottom) hide))
  (property "PACKAGE" "SOIC-14" (id 8) (at 292.1 124.46 0) (effects (font (size 1.27 1.27)) (justify bottom) hide)) (pin "1") (pin "10") (pin "11") (pin "12") (pin "13") (pin "14") (pin "2") (pin "3") (pin "4") (pin "5") (pin "6") (pin "7") (pin "8") (pin "9"))

 (symbol (lib_id "MY RESISTOR LIBRARY:0603WAF330JT5E") (at 309.88 172.72 90) (unit 1) (in_bom yes) (on_board yes)
  (property "Reference" "R603" (id 0) (at 309.88 170.18 90))
  (property "Value" "33R" (id 1) (at 309.88 175.26 90))
  (property "Footprint" "MY RESISTOR LIBRARY:0805W8F330JT5E" (id 2) (at 309.88 174.498 90) (effects (font (size 1.27 1.27)) hide))
  (property "Datasheet" "~" (id 3) (at 309.88 172.72 0) (effects (font (size 1.27 1.27)) hide)) (pin "1") (pin "2"))

 (symbol (lib_name "PJ-342B-TX-SMT_1") (lib_id "MY CONNECTOR LIBRARY:PJ-342B-TX-SMT") (at 144.78 179.07 0) (unit 1) (in_bom yes) (on_board yes) (fields_autoplaced)
  (property "Reference" "J601" (id 0) (at 144.145 166.37 0) (effects (font (size 1.524 1.524))))
  (property "Value" "PJ-342B-TX-SMT" (id 1) (at 144.145 170.18 0) (effects (font (size 1.524 1.524))))
  (property "Footprint" "MY CONNECTOR LIBRARY:PJ-342B-TX-SMT" (id 2) (at 139.7 168.91 0) (effects (font (size 1.524 1.524)) hide))
  (property "Datasheet" "" (id 3) (at 158.75 172.72 0) (effects (font (size 1.524 1.524)))) (pin "2") (pin "3") (pin "4") (pin "5") (pin "6") (pin "7"))

 (symbol (lib_name "PJ-342B-TX-SMT_1") (lib_id "MY CONNECTOR LIBRARY:PJ-342B-TX-SMT") (at 285.75 176.53 0) (unit 1) (in_bom yes) (on_board yes) (fields_autoplaced)
  (property "Reference" "J602" (id 0) (at 285.115 163.83 0) (effects (font (size 1.524 1.524))))
  (property "Value" "PJ-342B-TX-SMT" (id 1) (at 285.115 167.64 0) (effects (font (size 1.524 1.524))))
  (property "Footprint" "MY CONNECTOR LIBRARY:PJ-342B-TX-SMT" (id 2) (at 280.67 166.37 0) (effects (font (size 1.524 1.524)) hide))
  (property "Datasheet" "" (id 3) (at 299.72 170.18 0) (effects (font (size 1.524 1.524)))) (pin "2") (pin "3") (pin "4") (pin "5") (pin "6") (pin "7"))

 (symbol (lib_id "power:+3V3") (at 176.53 85.09 0) (unit 1) (in_bom yes) (on_board yes) (fields_autoplaced)
  (property "Reference" "#PWR0151" (id 0) (at 176.53 88.9 0) (effects (font (size 1.27 1.27)) hide))
  (property "Value" "+3V3" (id 1) (at 176.53 80.01 0))
  (property "Footprint" "" (id 2) (at 176.53 85.09 0) (effects (font (size 1.27 1.27)) hide))
  (property "Datasheet" "" (id 3) (at 176.53 85.09 0) (effects (font (size 1.27 1.27)) hide)) (pin "1"))

 (symbol (lib_id "power:GND") (at 160.02 118.11 0) (unit 1) (in_bom yes) (on_board yes)
  (property "Reference" "#PWR0152" (id 0) (at 160.02 124.46 0) (effects (font (size 1.27 1.27)) hide))
  (property "Value" "GND" (id 1) (at 160.02 121.92 0))
  (property "Footprint" "" (id 2) (at 160.02 118.11 0) (effects (font (size 1.27 1.27)) hide))
  (property "Datasheet" "" (id 3) (at 160.02 118.11 0) (effects (font (size 1.27 1.27)) hide)) (pin "1"))

 (symbol (lib_id "MY DIODE LIBRARY:1N4148W") (at 133.35 111.76 0) (unit 1) (in_bom yes) (on_board yes) (fields_autoplaced)
  (property "Reference" "D601" (id 0) (at 133.35 105.41 0))
  (property "Value" "1N4148W" (id 1) (at 133.35 107.95 0))
  (property "Footprint" "MY DIODE LIBRARY:1N4148W_SOD-123" (id 2) (at 133.35 116.205 0) (effects (font (size 1.27 1.27)) hide))
  (property "Datasheet" "https://www.onsemi.com/pub/Collateral/MMSD914T1-D.PDF" (id 3) (at 137.16 118.11 0) (effects (font (size 1.27 1.27)) hide)) (pin "1") (pin "2"))

 (symbol (lib_id "power:+3V3") (at 318.77 167.64 0) (unit 1) (in_bom yes) (on_board yes) (fields_autoplaced)
  (property "Reference" "#PWR0603" (id 0) (at 318.77 171.45 0) (effects (font (size 1.27 1.27)) hide))
  (property "Value" "+3V3" (id 1) (at 318.77 162.56 0))
  (property "Footprint" "" (id 2) (at 318.77 167.64 0) (effects (font (size 1.27 1.27)) hide))
  (property "Datasheet" "" (id 3) (at 318.77 167.64 0) (effects (font (size 1.27 1.27)) hide)) (pin "1"))

 (symbol (lib_id "MY RESISTOR LIBRARY:0603WAF330JT5E") (at 309.88 180.34 90) (unit 1) (in_bom yes) (on_board yes)
  (property "Reference" "R604" (id 0) (at 309.88 177.8 90))
  (property "Value" "33R" (id 1) (at 309.88 182.88 90))
  (property "Footprint" "MY RESISTOR LIBRARY:0805W8F330JT5E" (id 2) (at 309.88 182.118 90) (effects (font (size 1.27 1.27)) hide))
  (property "Datasheet" "~" (id 3) (at 309.88 180.34 0) (effects (font (size 1.27 1.27)) hide)) (pin "1") (pin "2"))

 (symbol (lib_id "power:GND") (at 166.37 100.33 0) (unit 1) (in_bom yes) (on_board yes)
  (property "Reference" "#PWR0153" (id 0) (at 166.37 106.68 0) (effects (font (size 1.27 1.27)) hide))
  (property "Value" "GND" (id 1) (at 166.37 104.14 0))
  (property "Footprint" "" (id 2) (at 166.37 100.33 0) (effects (font (size 1.27 1.27)) hide))
  (property "Datasheet" "" (id 3) (at 166.37 100.33 0) (effects (font (size 1.27 1.27)) hide)) (pin "1"))

 (symbol (lib_id "MY RESISTOR LIBRARY:0603WAF2200T5E") (at 127 120.65 0) (unit 1) (in_bom yes) (on_board yes) (fields_autoplaced)
  (property "Reference" "R601" (id 0) (at 129.54 119.3799 0) (effects (font (size 1.27 1.27)) (justify left)))
  (property "Value" "220R" (id 1) (at 129.54 121.9199 0) (effects (font (size 1.27 1.27)) (justify left)))
  (property "Footprint" "MY RESISTOR LIBRARY:0603WAF2200T5E" (id 2) (at 125.222 120.65 90) (effects (font (size 1.27 1.27)) hide))
  (property "Datasheet" "~" (id 3) (at 127 120.65 0) (effects (font (size 1.27 1.27)) hide)) (pin "1") (pin "2"))

 (symbol (lib_id "MY RESISTOR LIBRARY:0603WAF1002T5E") (at 176.53 93.98 0) (unit 1) (in_bom yes) (on_board yes) (fields_autoplaced)
  (property "Reference" "R602" (id 0) (at 179.07 92.7099 0) (effects (font (size 1.27 1.27)) (justify left)))
  (property "Value" "10k" (id 1) (at 179.07 95.2499 0) (effects (font (size 1.27 1.27)) (justify left)))
  (property "Footprint" "MY RESISTOR LIBRARY:0603WAF1002T5E" (id 2) (at 174.752 93.98 90) (effects (font (size 1.27 1.27)) hide))
  (property "Datasheet" "~" (id 3) (at 176.53 93.98 0) (effects (font (size 1.27 1.27)) hide)) (pin "1") (pin "2"))

 (symbol (lib_id "MY CAPACITOR LIBRARY:CC0603KRX7R9BB104") (at 304.8 106.68 0) (unit 1) (in_bom yes) (on_board yes) (fields_autoplaced)
  (property "Reference" "C602" (id 0) (at 308.61 105.4099 0) (effects (font (size 1.27 1.27)) (justify left)))
  (property "Value" "100n" (id 1) (at 308.61 107.9499 0) (effects (font (size 1.27 1.27)) (justify left)))
  (property "Footprint" "MY CAPACITOR LIBRARY:CC0603KRX7R9BB104_0603" (id 2) (at 305.7652 110.49 0) (effects (font (size 1.27 1.27)) hide))
  (property "Datasheet" "~" (id 3) (at 304.8 106.68 0) (effects (font (size 1.27 1.27)) hide)) (pin "1") (pin "2"))

 (symbol (lib_id "power:+5V") (at 166.37 85.09 0) (unit 1) (in_bom yes) (on_board yes) (fields_autoplaced)
  (property "Reference" "#PWR0150" (id 0) (at 166.37 88.9 0) (effects (font (size 1.27 1.27)) hide))
  (property "Value" "+5V" (id 1) (at 166.37 80.01 0))
  (property "Footprint" "" (id 2) (at 166.37 85.09 0) (effects (font (size 1.27 1.27)) hide))
  (property "Datasheet" "" (id 3) (at 166.37 85.09 0) (effects (font (size 1.27 1.27)) hide)) (pin "1")))
